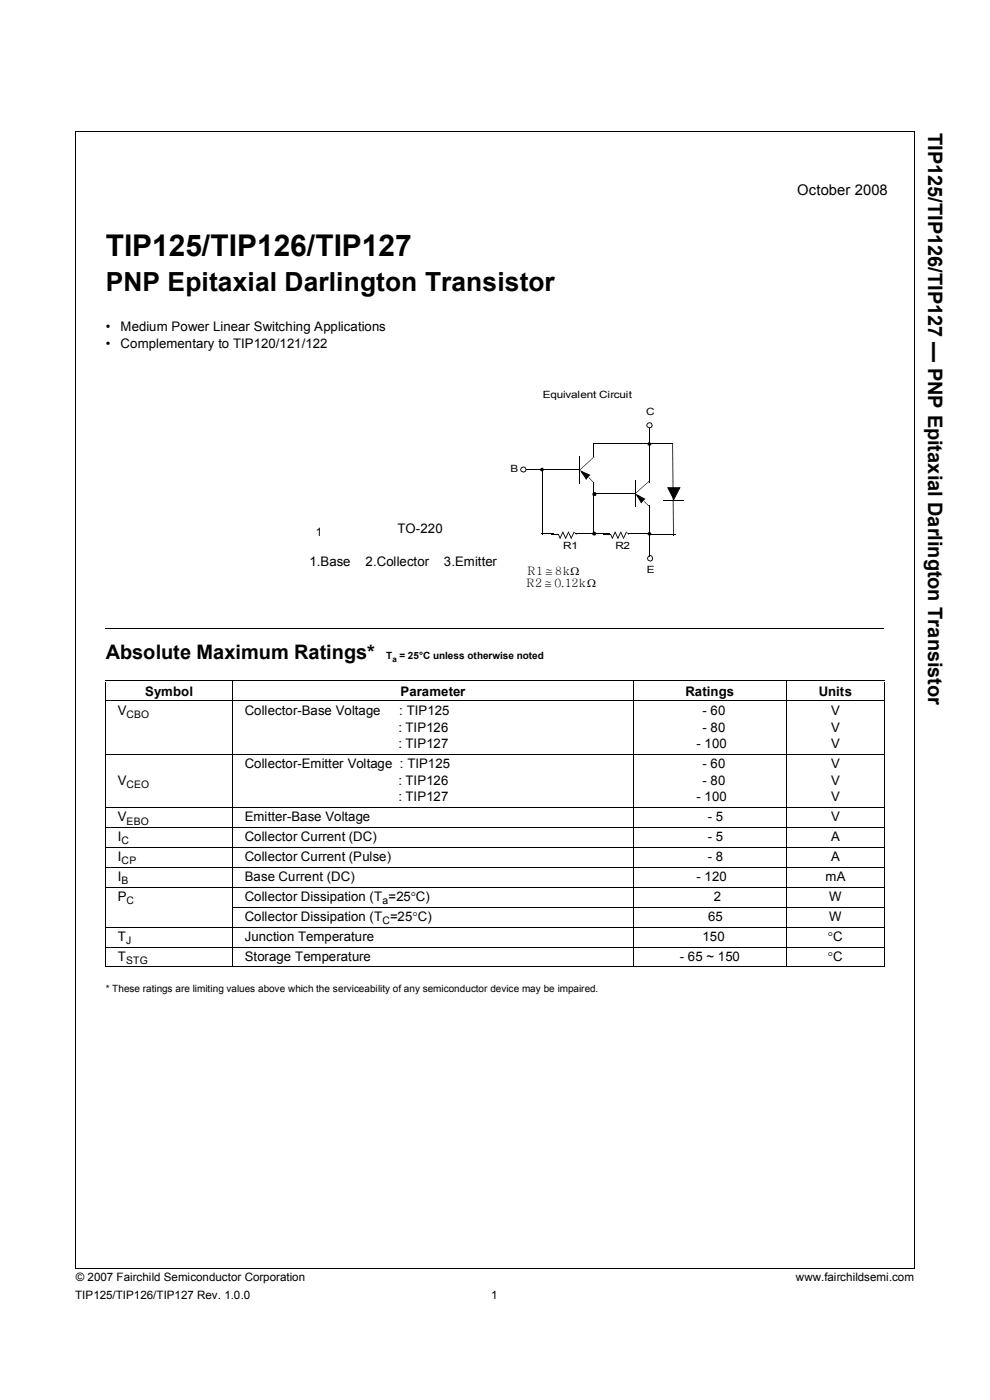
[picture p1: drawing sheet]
<svg xmlns="http://www.w3.org/2000/svg" width="210mm" height="297mm" viewBox="0 0 210 297" stroke-linecap="round" stroke-linejoin="round" font-family="sans-serif">
<path d="M16.1 27.9h177.9M16.1 27.8v241.4M193.9 27.9v241.3M16 269.2h177.9" fill="none" stroke="#000" stroke-width=".21"/>
<g fill="#fff">
<path d="M21.8 31.8h33.7v11h-33.7z" fill-rule="evenodd"/>
<path d="M165.8 28.7h27.4v29.2h-27.4z" fill-rule="evenodd"/>
</g>
<path d="M22.4 133.3v.1z" fill="#000"/>
<g fill="none" stroke="#000" stroke-width=".21">
<path d="M22.4 133.3h165.1M22.4 144.4h165.2M22.4 148.7h165.2M22.4 144.6v60.5M49.4 144.4v60.8M134.4 144.4v60.8M166.8 144.4v60.8M187.5 144.6v60.5M22.4 160h165.2M22.4 171.3h165.2M22.4 175.5h165.2M22.4 179.7h165.2"/>
<path d="M22.4 184h165.2M22.4 188.2h165.2M22.4 196.7h165.2M49.3 192.4h138.3M22.4 200.9h165.2M22.4 205.1h165.2"/>
</g>
<path d="M68.6 88.9h34.3v26.5h-34.3z" fill-rule="evenodd" fill="#fff"/>
<g fill="#000">
<path d="M111.4 99.6l.1 .1zM115 99.6l.1 .1zM122.9 99.7h.1zM122.9 99.7l3.1-2.8h.1l-3.1 2.8zM122.9 99.6l.1 .1zM122.9 96.8l.1 .1zM125.9 96.9h.2zM125.9 94.1h.2zM126 96.9h.1zM125.9 94.1l.1 .1zM137.8 94.1v.1zM115 113.3l.1 .1z"/>
<path d="M122.9 102.4l.1 .1zM125.9 102.4h.2zM125.9 113.4l.2 .1z"/>
</g>
<path d="M111.5 99.7h11.4M115.1 99.7v13.6M122.9 96.9v5.5M137.8 94.1h-11.8v2.8M126 102.4v11" fill="none" stroke="#000" stroke-width=".21"/>
<circle cx="111" cy="99.6" r=".57" fill="#fff"/>
<path d="M110.5 99.2l.5-.2 .5 .1 .2 .5-.2 .1-.1-.4-.4-.2-.3 .2-.2 .4 .2 .3 .4 .1 .3-.2-.1 .1 .2-.4 .2 .1-.2 .4a.85 .85 0 0 1-1 0l-.2-.4zM111.5 99.6l.2 .1z" fill="#000"/>
<circle cx="137.8" cy="90.2" r=".57" fill="#fff"/>
<path d="M137.2 89.8l.6-.2 .5 .1 .1 .5-.1 .1-.1-.4-.4-.2-.4 .2-.2 .4 .2 .3 .4 .1 .4-.2-.1 .1 .2-.4 .1 .1-.1 .4a.85 .85 0 0 1-1.1 0l-.1-.4zM138.3 90.2l.1 .1z" fill="#000"/>
<circle cx="137.9" cy="118.4" r=".57" fill="#fff"/>
<g fill="#000">
<path d="M114.7 99.3h.5l.1 .4h-.2v-.2l-.1-.1-.3 .3 .4 .2-.1 .1 .1-.3h.2l-.2 .4-.5-.4zM115.1 99.7h.2zM137.6 94.1l.1 .1zM137.7 90.8h.1zM138 94.1l.2 .1zM137.4 94l.4-.3 .4 .4-.1 .1-.3-.3-.3 .2 .1 .3h.2l.2-.3 .2 .1-.4 .4-.4-.1zM142.7 94.1v.1zM142.6 94.1h.1zM114.9 113.2l.1 .2zM116.8 113.3l.1 .2zM116.9 113.3h1.5v.2h-1.5zM117.4 113.2l.1 .2z"/>
<path d="M118.4 113.3l.1 .2zM118.4 113.4l.1-.1zM118.4 113.5l.1-.1 .4 .7-.2 .1zM118.7 114.1l.2 .2zM119.3 112.9h.2l-.6 1.3-.2-.1zM118.7 114.2l.2-.1zM119.3 112.8l.2 .1zM119.3 112.9l.2-.1zM119.3 112.9h.2l.6 1.2-.2 .1zM119.9 114.1l.2 .2zM120.5 112.9h.1l-.5 1.3-.2-.1zM119.9 114.2l.2-.1z"/>
<path d="M120.5 112.8l.1 .1zM120.5 112.9l.1-.1zM120.5 112.9h.1l.6 1.2-.1 .1zM121.1 114.1l.1 .2zM121.7 112.9h.1l-.6 1.3-.1-.1zM121.1 114.2l.1-.1zM121.7 112.8l.1 .1zM121.8 112.9l.5 .5v.1zM122.1 113.2l.1 .2zM122.2 113.2h1.2v.2h-1.2zM122.3 113.5v-.1zM123.4 113.2v.2z"/>
<path d="M123.4 113.2l.1 .2zM123 99.7l2.2 1.1-.3 .1-1.5-.7 .1-.2 1 1.4-.3 .2 .3-.5 .2 .2-.3 .6zM124.9 101.3h-.1zM124.8 101.3h.1l1.2 1.1-.1 .1zM124.9 100.8l.2 .1-.4 .4-.2-.2zM125.9 104.6l.1 .2zM126.1 102.4l-.1 .1zM125.7 112.9l.3-.1 .3 .1 .1 .3-.2 .1v-.3l-.2-.1-.3 .4 .2 .2 .3-.1v.1v-.3l.2 .1-.1 .2h-.6l-.1-.2zM126.2 113.2l.2 .1zM125.7 104.6l.4-.2 .3 .1 .1 .3-.2 .1v-.3h-.2l-.3 .3 .1 .2 .4-.1-.1 .1 .1-.3 .2 .1-.1 .3h-.7zM126.3 104.8l.2 .1zM127.9 113.3l.1 .2z"/>
<path d="M128 113.3h1.5v.2h-1.5zM129.3 113.2l.1 .2zM129.5 113.3l.1 .2zM129.5 113.4l.1-.1zM129.5 113.5l.1-.1 .4 .7-.2 .1zM129.8 114.1l.2 .2zM130.4 112.9h.2l-.6 1.3-.2-.1zM129.8 114.2l.2-.1zM130.4 112.8l.2 .1zM130.4 112.9l.2-.1zM130.4 112.9h.2l.5 1.2-.1 .1zM131 114.1l.1 .2z"/>
<path d="M131.6 112.9h.1l-.6 1.3-.1-.1zM131 114.2l.1-.1zM131.6 112.8l.1 .1zM131.6 112.9l.1-.1zM131.6 112.9h.1l.6 1.2-.1 .1zM132.2 114.1l.1 .2zM132.8 112.9h.1l-.6 1.3-.1-.1zM132.2 114.2l.1-.1zM132.8 112.8l.1 .1zM132.9 112.9h-.1zM132.8 112.9h.1l.5 .5-.1 .1zM133.2 113.2l.1 .2z"/>
<path d="M133.3 113.2h1.2v.2h-1.2zM133.4 113.4l-.1 .1zM134.3 113.2l.1 .2zM134.5 113.2l.1 .2zM134.7 104.6l.1 .2zM134.7 104.6l.1 .1zM134.7 104.6l3.1-2.7v.1l-3 2.7zM134.6 101.9h.2zM134.6 107.4l.2 .1zM134.6 104.6l2.3 1.2-.3 .2-1.5-.8 .2-.2 .8 1.4-.2 .2 .4-.5 .2 .2-.5 .5zM136.7 106.3l-.1 .1zM136.6 106.4l.1-.1 1.1 1.1v.1z"/>
<path d="M136.3 106.1l.3-.3 .1 .2-.2 .3zM137.6 113.3l.1 .2zM137.8 113.2v.2zM137.8 101.9v.1zM137.7 107.1l.1 .1zM137.7 117.9l.1 .1zM137.7 102.3l.1 .1zM137.8 107.4v.1zM138 113.2l.2 .1zM137.4 113l.4-.1 .4 .3-.1 .1-.3-.3-.3 .2 .1 .3h.2l.2-.3 .2 .1-.4 .3-.4-.1zM137.4 118l.5-.2 .4 .1 .2 .5-.2 .1v-.4l-.4-.2-.3 .2-.2 .4 .2 .4 .4 .1 .3-.2-.1 .1 .1-.5 .2 .1-.2 .5-.3 .1-.6-.1-.2-.5zM138.3 118.4l.2 .1z"/>
<path d="M140.7 106l.1 .2zM141.6 103.4h2.8l-1.5 2.8-.1-.3 1.3-2.4h.2h-2.7zM141.5 103.4l.2 .1 1.3 2.4-.2 .1zM142.7 113.5l.2 .1zM143.2 113.3l.1 .2zM144.9 106l.1 .2z"/>
</g>
<g fill="#000">
<path d="M141.6 103.5h2.6l-1.3 2.4z"/>
<path d="M114.7 99.4h.4l.1 .3-.2 .3-.4-.3z" fill-rule="evenodd"/>
<path d="M137.5 94l.3-.2 .3 .3-.3 .4-.3-.1z" fill-rule="evenodd"/>
<path d="M123.4 100.2l1.6 .6-.6 .7z" fill-rule="evenodd"/>
<path d="M125.8 112.9h.4v.6h-.4l-.2-.3z" fill-rule="evenodd"/>
<path d="M135.2 105.2l1.5 .7-.6 .6z" fill-rule="evenodd"/>
<path d="M137.5 113l.3-.1 .3 .3-.3 .3h-.3z" fill-rule="evenodd"/>
<circle cx="126.1" cy="104.8" r=".35"/>
</g>
<path d="M137.7 94.1h5M137.8 90.8v11.5M115 113.3h2.4M123.4 113.3h5.9M126 104.7h8.7M134.4 113.3h3.4M134.7 101.9v5.5M137.7 113.4h5.5M137.8 107.2v10.7M140.8 106.1h4.1" fill="none" stroke="#000" stroke-width=".21"/>
<path d="M142.7 94.1v19.4" fill="none" stroke="#000" stroke-width=".34"/>
<text font-size="6.3" x="22.4" y="54.3">TIP125/TIP126/TIP127</text>
<text font-size="5.6" x="22.4" y="61.6">PNP Epitaxial Darlington Transistor</text>
<g font-size="4.2">
<text x="196.8" y="28.2" transform="rotate(90 196.8 28.2)">TIP125/TIP126/TIP127 — PNP Epitaxial Darlington Transistor</text>
<text x="22.4" y="139.9">Absolute Maximum Ratings*</text>
</g>
<text font-size="3.1" x="169.1" y="41.4">October 2008</text>
<g font-size="2.8">
<text x="22.4" y="70.3">•</text>
<text x="25.6" y="70.3">Medium Power Linear Switching Applications</text>
<text x="22.4" y="73.8">•</text>
<text x="25.6" y="73.8">Complementary to TIP120/121/122</text>
<text x="84.3" y="113">TO-220</text>
<text x="65.6" y="120">1.Base</text>
<text x="77.6" y="120">2.Collector</text>
<text x="94.1" y="120">3.Emitter</text>
<text x="30.8" y="147.6">Symbol</text>
<text x="84.9" y="147.6">Parameter</text>
<text x="145.4" y="147.6">Ratings</text>
<text x="173.7" y="147.6">Units</text>
<text x="25" y="151.6">V</text>
<text x="51.9" y="151.6">Collector-Base Voltage</text>
<text x="84.5" y="155.2">: TIP126</text>
<text x="84.7" y="151.6">: TIP125</text>
<text x="149" y="151.6">- 60</text>
<text x="149" y="155.2">- 80</text>
<text x="176.3" y="151.6">V</text>
<text x="176.3" y="155.2">V</text>
<text x="84.5" y="158.7">: TIP127</text>
<text x="147.7" y="158.7">- 100</text>
<text x="176.3" y="158.7">V</text>
<text x="25" y="166.5">V</text>
<text x="51.9" y="163">Collector-Emitter Voltage : TIP125</text>
<text x="84.5" y="166.5">: TIP126</text>
<text x="149" y="163">- 60</text>
<text x="149" y="166.5">- 80</text>
<text x="176.3" y="163">V</text>
<text x="176.3" y="166.5">V</text>
<text x="84.5" y="170">: TIP127</text>
<text x="147.7" y="170">- 100</text>
<text x="176.3" y="170">V</text>
<text x="25" y="174.2">V</text>
<text x="25" y="178.5">I</text>
<text x="51.9" y="174.2">Emitter-Base Voltage</text>
<text x="51.9" y="178.5">Collector Current (DC)</text>
<text x="150.1" y="174.2">- 5</text>
<text x="150.1" y="178.5">- 5</text>
<text x="176.3" y="174.2">V</text>
<text x="176.3" y="178.5">A</text>
<text x="25" y="182.7">I</text>
<text x="51.9" y="182.7">Collector Current (Pulse)</text>
<text x="150.1" y="182.7">- 8</text>
<text x="176.3" y="182.7">A</text>
<text x="25" y="186.9">I</text>
<text x="25" y="191.2">P</text>
<text x="51.9" y="186.9">Base Current (DC)</text>
<text x="51.9" y="191.2">Collector Dissipation (T =25°C)</text>
<text x="147.7" y="186.9">- 120</text>
<text x="151.4" y="191.2">2</text>
<text x="175.1" y="186.9">mA</text>
<text x="175.9" y="191.2">W</text>
<text x="51.9" y="195.4">Collector Dissipation (T =25°C)</text>
<text x="150.2" y="195.4">65</text>
<text x="175.9" y="195.4">W</text>
<text x="25" y="199.6">T</text>
<text x="25" y="203.9">T</text>
<text x="51.9" y="199.6">Junction Temperature</text>
<text x="51.9" y="203.9">Storage Temperature</text>
<text x="144.2" y="203.9">- 65 ~ 150</text>
<text x="149" y="199.6">150</text>
<text x="175.6" y="199.6">°C</text>
<text x="175.6" y="203.9">°C</text>
</g>
<g font-size="2.5">
<text x="67" y="113.8">1</text>
<text x="111.7" y="124.6">R2 @ 0.12kW</text>
<text x="111.8" y="122">R1 @ 8kW</text>
<text x="15.9" y="275.5">TIP125/TIP126/TIP127 Rev. 1.0.0</text>
<text x="16.1" y="271.8">© 2007 Fairchild Semiconductor Corporation</text>
<text x="104.1" y="275.5">1</text>
<text x="168.8" y="271.8">www.fairchildsemi.com</text>
</g>
<g font-size="2.2">
<text x="26.8" y="152.4">CBO</text>
<text x="26.8" y="167.2">CEO</text>
<text x="25.7" y="179.2">C</text>
<text x="26.8" y="174.9">EBO</text>
<text x="25.7" y="183.4">CP</text>
<text x="25.7" y="187.6">B</text>
<text x="26.8" y="191.9">C</text>
<text x="81.1" y="191.9">a</text>
<text x="81.1" y="196.1">C</text>
<text x="26.8" y="200.3">J</text>
<text x="26.8" y="204.6">STG</text>
</g>
<g font-size="2.1">
<text x="115.1" y="84.5">Equivalent Circuit</text>
<text x="137.1" y="88.1">C</text>
<text x="108.3" y="100.2">B</text>
<text x="119.5" y="116.4">R1</text>
<text x="130.6" y="116.5">R2</text>
<text x="137.2" y="121.7">E</text>
<text x="81.9" y="139.9">T</text>
<text x="84.8" y="139.9">= 25°C unless otherwise noted</text>
<text x="22.4" y="210.5">* These ratings are limiting values above which the serviceability of any semiconductor device may be impaired.</text>
</g>
<text font-size="1.7" x="83.2" y="140.5">a</text>
</svg>
